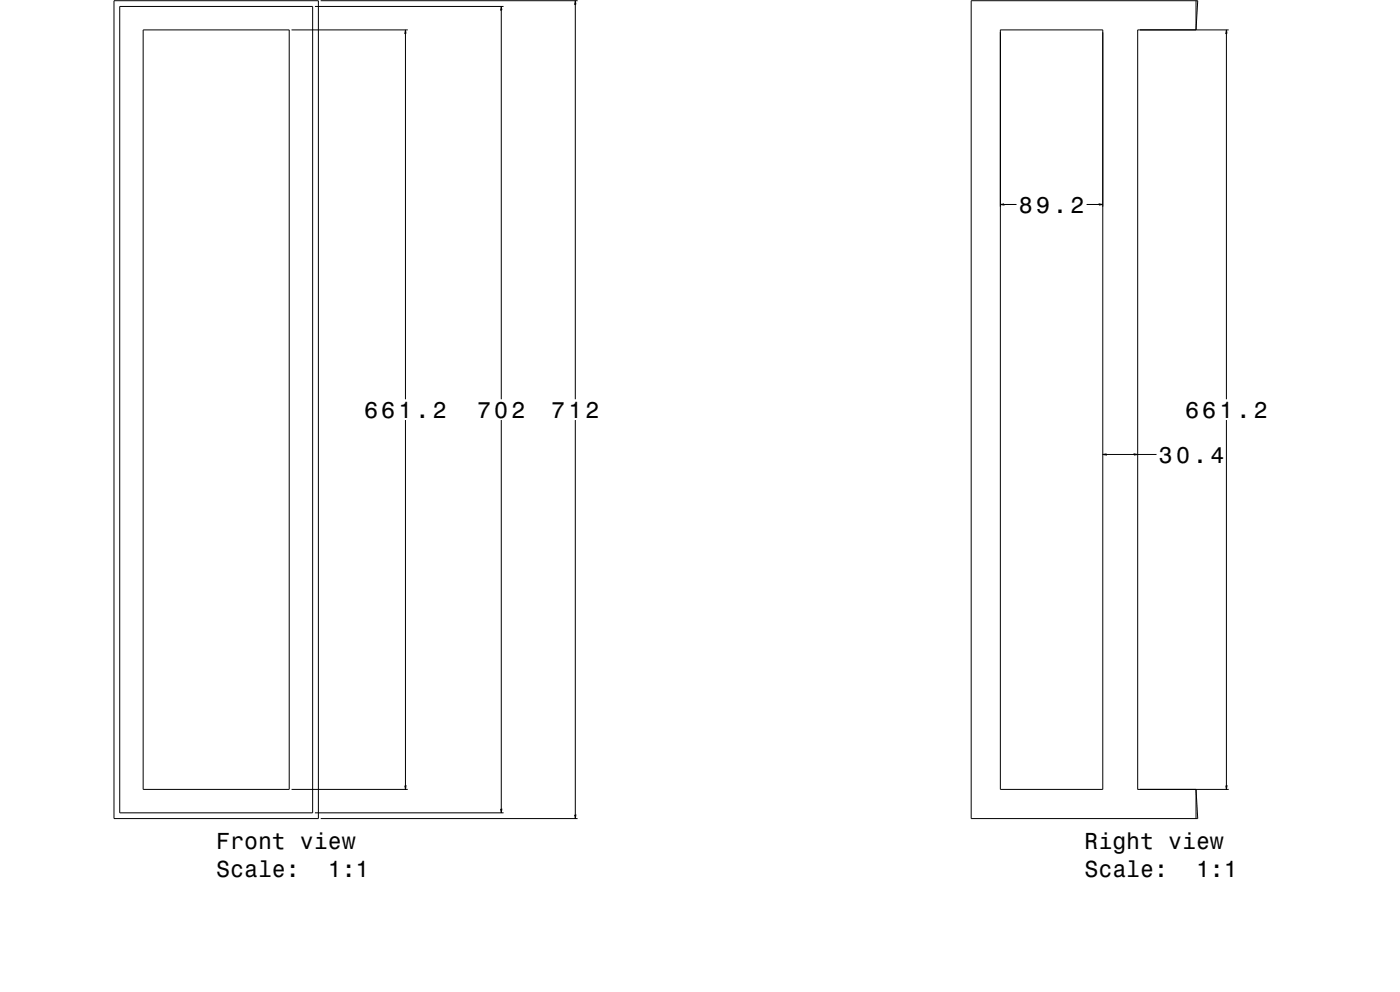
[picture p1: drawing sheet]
<svg xmlns="http://www.w3.org/2000/svg" width="1219mm" height="864mm" viewBox="0 0 1219 864" stroke-linecap="round" stroke-linejoin="round" font-family="sans-serif">
<g fill="none" stroke="#000" stroke-width=".87">
<path d="M99 1h178v712h-178zM104 6h168v702h-168zM274 6h165M279 1h224M437 6v3h-1zM437 9v339M501 1l1 3h-1zM501 4v344M1042 1v25M125 26h127v661h-127zM254 26h101M353 26l1 3h-1z"/>
<path d="M353 29v319M871 26h89v661h-89zM1042 26l1-25h-197v712h197l-1-26v26M1068 26l1 3h-1zM1068 29v319M1070 26h-79v661h79M871 178h3v1zM874 178h11M946 178h11M957 178h3l-3 1zM353 366v318M437 366v338"/>
<path d="M501 366v343M1068 366v318M960 396l4-1v1zM964 396h24M988 395l3 1h-3zM991 396h16M254 687h101M353 684h1l-1 3zM1068 684h1l-1 3zM274 708h165M279 713h224M436 704h1v4z"/>
<path d="M501 709h1l-1 4z"/>
</g>
<g fill="#000">
<path d="M437 6v3h-1z" fill-rule="evenodd"/>
<path d="M501 1l1 3h-1z" fill-rule="evenodd"/>
<path d="M353 26l1 3h-1z" fill-rule="evenodd"/>
<path d="M1068 26l1 3h-1z" fill-rule="evenodd"/>
<path d="M871 178h3v1z" fill-rule="evenodd"/>
<path d="M957 178h3l-3 1z" fill-rule="evenodd"/>
<path d="M960 396l4-1v1z" fill-rule="evenodd"/>
<path d="M988 395l3 1h-3z" fill-rule="evenodd"/>
<path d="M353 684h1l-1 3z" fill-rule="evenodd"/>
<path d="M1068 684h1l-1 3z" fill-rule="evenodd"/>
<path d="M436 704h1v4z" fill-rule="evenodd"/>
<path d="M501 709h1l-1 4z" fill-rule="evenodd"/>
</g>
<g font-size="20.2">
<text x="887" y="185">89.2</text>
<text x="317" y="364">661.2</text>
<text x="416" y="364">702</text>
<text x="480" y="364">712</text>
<text x="1032" y="364">661.2</text>
<text x="1009" y="403">30.4</text>
<text x="188" y="739">Front view</text>
<text x="944" y="739">Right view</text>
<text x="188" y="763">Scale:</text>
<text x="285" y="763">1:1</text>
<text x="944" y="763">Scale:</text>
<text x="1042" y="763">1:1</text>
</g>
</svg>
